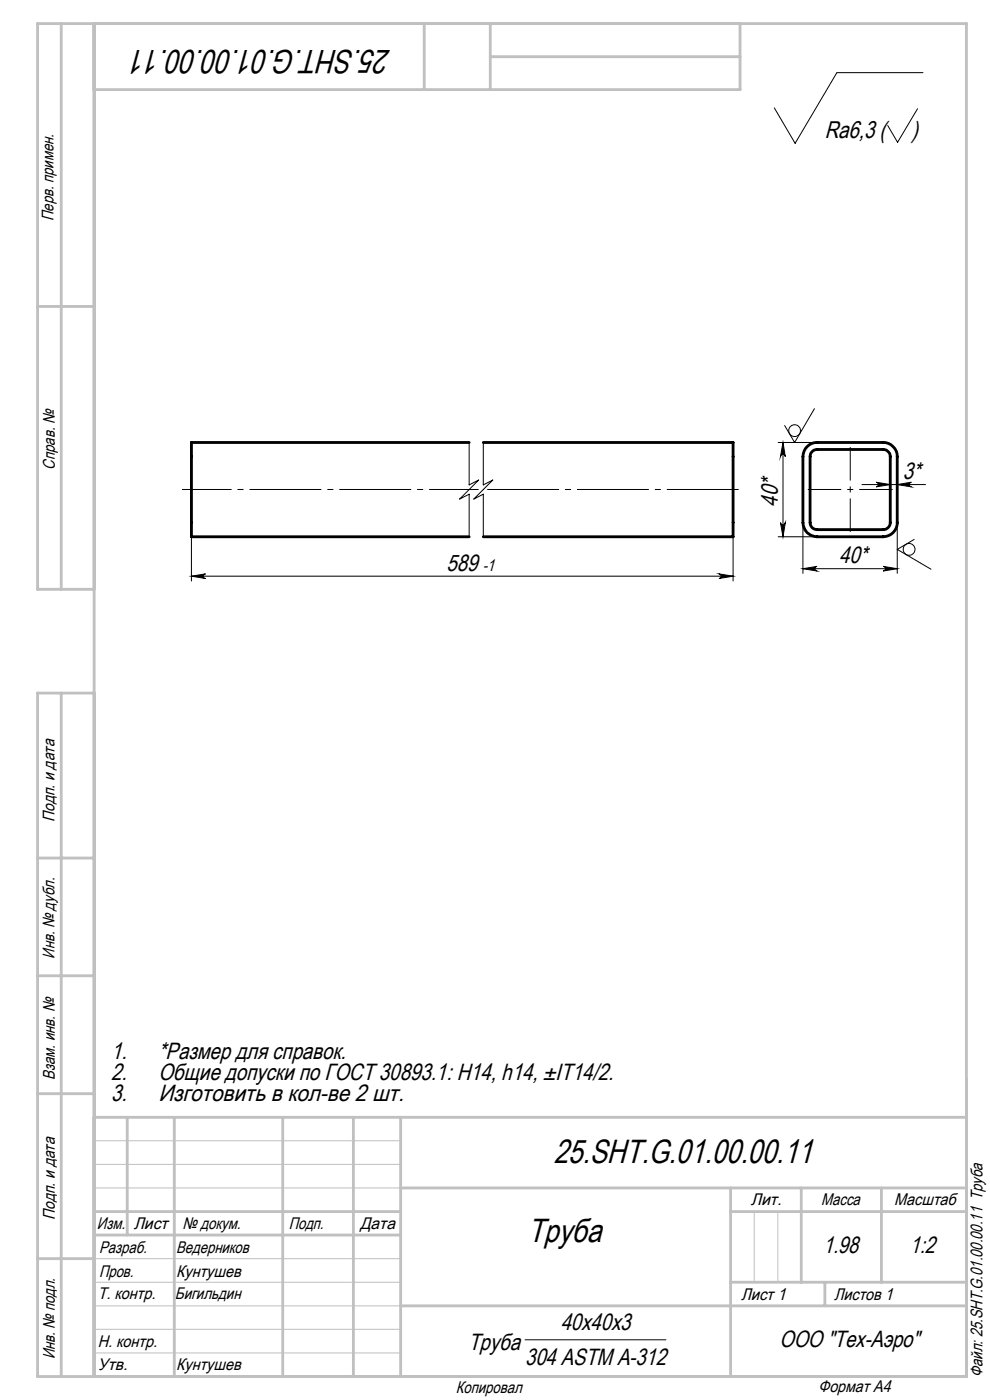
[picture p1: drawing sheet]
<svg xmlns="http://www.w3.org/2000/svg" width="210mm" height="297mm" viewBox="0 0 210 297" stroke-linecap="round" stroke-linejoin="round" font-family="sans-serif">
<path d="M99.5 93.9h-58.9v20h58.9M102.5 93.9h53v20h-53M171.2 94.8a2.87 2.87 0 0 1 2.1-.9h14a3 3 0 0 1 3 3v14a3 3 0 0 1-3 3h-14a3 3 0 0 1-3-3v-14a3.1 3.1 0 0 1 .9-2.1zM172.3 95.8l.5-.3 .5-.1h14a1.57 1.57 0 0 1 1.5 1.5v14a1.51 1.51 0 0 1-1.5 1.5h-14a1.45 1.45 0 0 1-1.5-1.5v-14l.1-.6z" fill="none" stroke="#000" stroke-width=".6"/>
<g fill="none" stroke="#000" stroke-width=".21">
<path d="M195.8 15.4h-18.3l-8.8 15-4.4-7.5M194.6 23.1l-4.2 7.1-2.1-3.6M99.5 93.9v9l2-1.1-4 4.1 2-1.1v9.1M102.5 93.9v9l2-1.1-4 4.1 2-1.1v9.1M165.1 93.9h8.2M166.1 93.9l.5 3a.51 .51 0 0 0-.5-.5 .51 .51 0 0 0-.5 .5zM166.1 93.9v20M172.8 86.7l-4.2 7.2-2.2-3.6M40.6 113.9v9.4M155.5 113.9v9.4M165.1 113.9h8.2M165.6 110.9a.51 .51 0 0 0 .5 .4 .51 .51 0 0 0 .5-.4l-.5 3z"/>
<path d="M170.3 110.9v10.7M182.8 102.8h13.5M185.8 102.3l3 .5-3 .5a.49 .49 0 0 0 .5-.5 .49 .49 0 0 0-.5-.5zM190.3 102.8l3-.5a.49 .49 0 0 0-.4 .5 .49 .49 0 0 0 .4 .5zM190.3 110.9v10.7M193.9 114.4l-3.6 2.2 7.2 4.2M40.6 122.2l3-.5a.49 .49 0 0 0-.5 .5 .49 .49 0 0 0 .5 .5zM40.6 122.2h114.9M152.5 121.7l3 .5-3 .5a.49 .49 0 0 0 .5-.5 .49 .49 0 0 0-.5-.5zM170.3 120.6l3-.4a.49 .49 0 0 0-.5 .4 .49 .49 0 0 0 .5 .5zM170.3 120.6h20M187.3 120.2l3 .4-3 .5a.49 .49 0 0 0 .5-.5 .49 .49 0 0 0-.5-.4z"/>
<path d="M111.4 284.2h29.9"/>
<circle cx="168.5" cy="91.3" r="1.25"/>
<circle cx="192.8" cy="116.5" r="1.26"/>
</g>
<path d="M101.5 103.8h-62.9" fill="none" stroke="#000" stroke-width=".21" stroke-dasharray="15.2 1.3 1.3 1.3" stroke-dashoffset="4.7" stroke-linecap="butt"/>
<path d="M157.5 103.8h-55" fill="none" stroke="#000" stroke-width=".21" stroke-dasharray="15.2 1.3 1.3 1.3" stroke-dashoffset="-.8" stroke-linecap="butt"/>
<path d="M180.4 94.8v18M189.4 103.8h-18" fill="none" stroke="#000" stroke-width=".21" stroke-dasharray="15.2 1.3 1.3 1.3" stroke-dashoffset="8.1" stroke-linecap="butt"/>
<path d="M20 242h65M20 247h65M20 252h65M160 257v15M165 257v15M20 277h65M20 272h65M20 267h65M20 287h65M20 282h65" fill="none" stroke="#c0c0c0" stroke-width=".21"/>
<g fill="none" stroke="#c0c0c0" stroke-width=".6">
<path d="M13 5v120M20 5v287M90 5v14M104 5v14M104 12h53M157 5v14h-137M8 65h12M20 125h-12v-120h197v287h-197v-145h12M13 147v145M8 182h12M8 207h12M8 232h12"/>
<path d="M20 237h185M27 237v25M37 237v55M60 237v55M75 237v55M85 237v55M20 257h65M85 252h120M155 252v40M155 257h50M170 252v20M187 252v20"/>
<path d="M8 267h12M20 262h65M85 277h120M155 272h50M175 272v5"/>
</g>
<g fill="#000">
<path d="M165.6 110.9a.51 .51 0 0 0 .5 .4 .51 .51 0 0 0 .5-.4l-.5 3zM166.1 93.9l.5 3a.51 .51 0 0 0-.5-.5 .51 .51 0 0 0-.5 .5z"/>
<path d="M185.8 102.3l3 .5-3 .5a.49 .49 0 0 0 .5-.5 .49 .49 0 0 0-.5-.5zM190.3 102.8l3-.5a.49 .49 0 0 0-.4 .5 .49 .49 0 0 0 .4 .5z"/>
<path d="M152.5 121.7l3 .5-3 .5a.49 .49 0 0 0 .5-.5 .49 .49 0 0 0-.5-.5zM40.6 122.2l3-.5a.49 .49 0 0 0-.5 .5 .49 .49 0 0 0 .5 .5z"/>
<path d="M187.3 120.2l3 .4-3 .5a.49 .49 0 0 0 .5-.5 .49 .49 0 0 0-.5-.4zM170.3 120.6l3-.4a.49 .49 0 0 0-.5 .4 .49 .49 0 0 0 .5 .5z"/>
</g>
<g font-size="7.1">
<text x="82.9" y="10.6" transform="rotate(-180 82.9 10.6)">25.SHT.G.01.00.00.11</text>
<text x="117.5" y="246.8">25.SHT.G.01.00.00.11</text>
<text x="111.9" y="263.4">Труба</text>
</g>
<g font-size="5.1">
<text x="175" y="29.3">Ra6,3 (</text>
<text x="193.4" y="29.3">)</text>
</g>
<g font-size="5">
<text x="191.5" y="101.7">3*</text>
<text x="165" y="107.5" transform="rotate(-90 165 107.5)">40*</text>
<text x="178" y="119.5">40*</text>
<text x="94.7" y="121.1">589</text>
<text x="23.6" y="224.6">1.</text>
<text x="33.6" y="224.6">*Размер для справок.</text>
<text x="23.6" y="229.1">2.</text>
<text x="23.6" y="233.6">3.</text>
<text x="33.6" y="229.1">Общие допуски по ГОСТ 30893.1: Н14, h14, ±IT14/2.</text>
<text x="33.6" y="233.6">Изготовить в кол-ве 2 шт.</text>
<text x="174.6" y="265.9">1.98</text>
<text x="193" y="265.9">1:2</text>
<text x="99.4" y="286.4">Труба</text>
<text x="118.9" y="282.1">40х40х3</text>
<text x="165.3" y="285.8">ООО &quot;Тех-Аэро&quot;</text>
<text x="111.4" y="289.6">304 ASTM A-312</text>
</g>
<g font-size="3.6">
<text x="11.4" y="46.9" transform="rotate(-90 11.4 46.9)">Перв. примен.</text>
<text x="11.6" y="99.6" transform="rotate(-90 11.6 99.6)">Справ. №</text>
<text x="11.5" y="174.4" transform="rotate(-90 11.5 174.4)">Подп. и дата</text>
<text x="11.6" y="203.4" transform="rotate(-90 11.6 203.4)">Инв. № дубл.</text>
<text x="11.6" y="229" transform="rotate(-90 11.6 229)">Взам. инв. №</text>
<text x="159.2" y="255.7">Лит.</text>
<text x="174.2" y="255.7">Масса</text>
<text x="189.7" y="255.7">Масштаб</text>
<text x="11.7" y="258.8" transform="rotate(-90 11.7 258.8)">Подп. и дата</text>
<text x="20.6" y="260.6">Изм.</text>
<text x="28.4" y="260.6">Лист</text>
<text x="38.7" y="260.6">№ докум.</text>
<text x="61.3" y="260.7">Подп.</text>
<text x="76.4" y="260.7">Дата</text>
<text x="21" y="265.7">Разраб.</text>
<text x="37.4" y="265.7">Ведерников</text>
<text x="20.7" y="275.5">Т. контр.</text>
<text x="21" y="270.9">Пров.</text>
<text x="37.1" y="275.5">Бигильдин</text>
<text x="37.4" y="270.9">Кунтушев</text>
<text x="157.2" y="275.7">Лист 1</text>
<text x="176.9" y="275.7">Листов 1</text>
<text x="20.7" y="285.8">Н. контр.</text>
<text x="11.6" y="288.4" transform="rotate(-90 11.6 288.4)">Инв. № подл.</text>
<text x="20.7" y="290.5">Утв.</text>
<text x="37.4" y="290.5">Кунтушев</text>
<text x="208.4" y="292.1" transform="rotate(-90 208.4 292.1)">Файл: 25.SHT.G.01.00.00.11 Труба</text>
<text x="96.7" y="295.4">Копировал</text>
<text x="173.6" y="295.2">Формат A4</text>
</g>
<text font-size="3.5" x="102.4" y="121.2">-1</text>
</svg>
